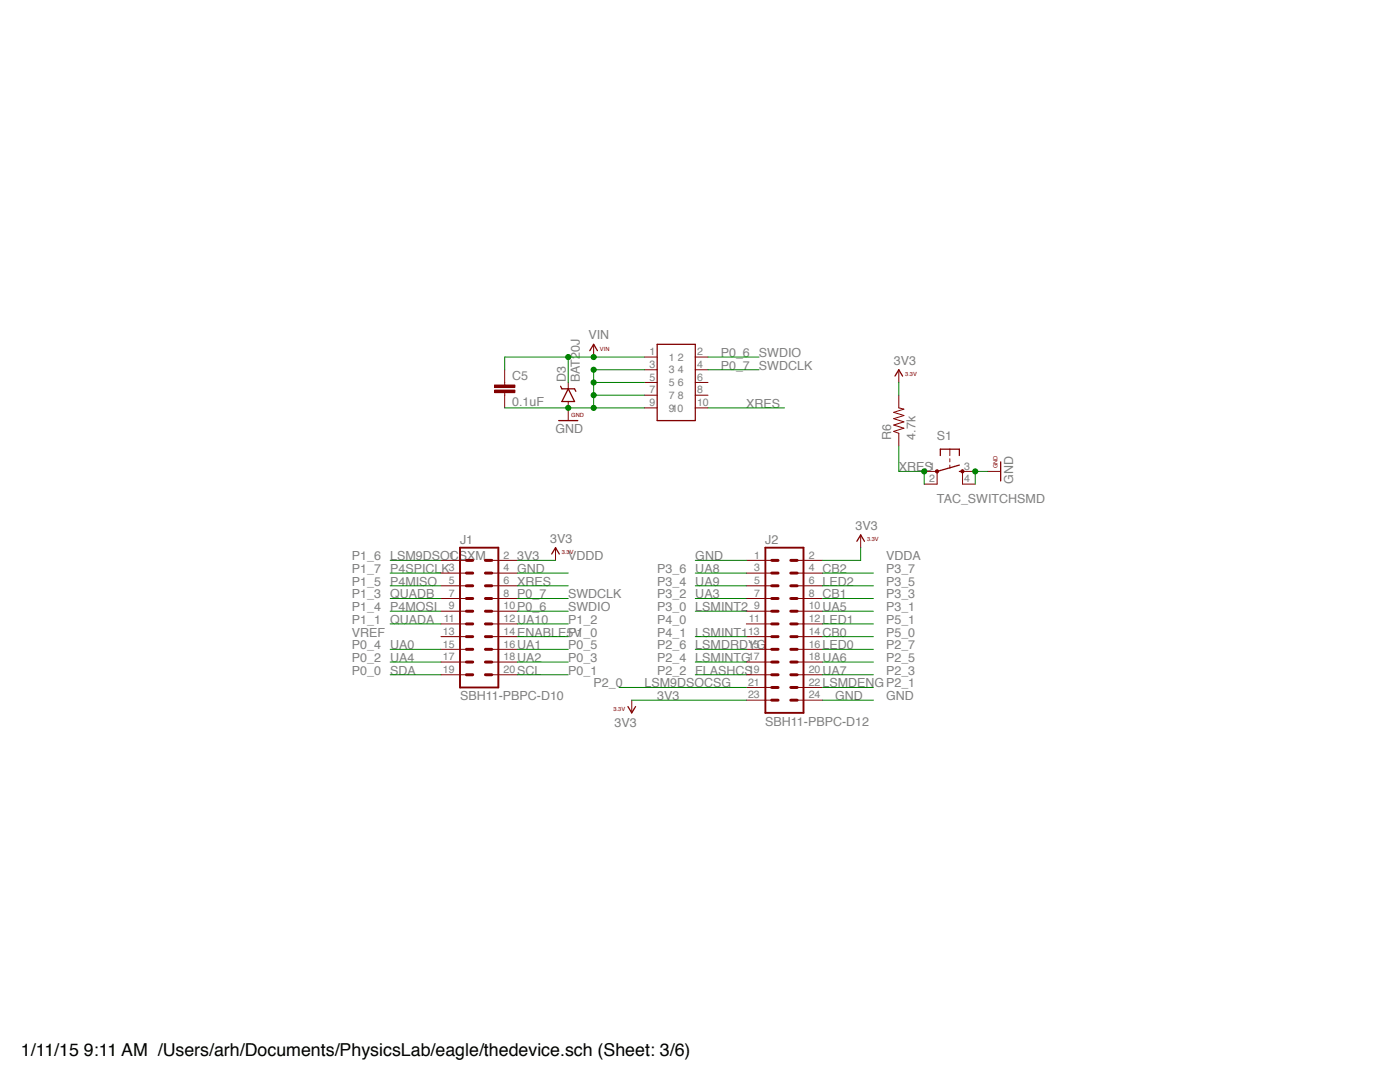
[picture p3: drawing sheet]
<svg xmlns="http://www.w3.org/2000/svg" width="279mm" height="216mm" viewBox="0 0 279 216" stroke-linecap="round" stroke-linejoin="round" font-family="sans-serif">
<path d="M91.8 109.3h7.7v27.9h-7.7zM152.7 109.3h7.7v32.9h-7.7z" fill="none" stroke="#820000" stroke-width=".38"/>
<g fill="none" stroke="#820000" stroke-width=".59">
<path d="M93.1 116.9h1.2M93.1 114.4h1.2M93.1 111.8h1.2M93.1 119.4h1.2M96.9 116.9h1.2M96.9 114.4h1.2M96.9 111.8h1.2M96.9 119.4h1.2M154 116.9h1.3M154 114.4h1.3M154 111.8h1.3M154 119.4h1.3"/>
<path d="M157.8 116.9h1.3M157.8 114.4h1.3M157.8 111.8h1.3M157.8 119.4h1.3M93.1 122h1.2M93.1 129.6h1.2M93.1 127h1.2M93.1 124.5h1.2M93.1 134.6h1.2M93.1 132.1h1.2M96.9 122h1.2M96.9 129.6h1.2"/>
<path d="M96.9 127h1.2M96.9 124.5h1.2M96.9 134.6h1.2M96.9 132.1h1.2M154 122h1.3M154 129.6h1.3M154 127h1.3M154 124.5h1.3M154 134.6h1.3M154 132.1h1.3M154 139.7h1.3M154 137.2h1.3"/>
<path d="M157.8 122h1.3M157.8 129.6h1.3M157.8 127h1.3M157.8 124.5h1.3M157.8 134.6h1.3M157.8 132.1h1.3M157.8 139.7h1.3M157.8 137.2h1.3"/>
</g>
<g fill="none" stroke="#820000" stroke-width=".2">
<path d="M100.7 76.3v.5M100.7 78.3v.6M128.6 71.2h2.6M128.6 73.8h2.6M128.6 76.3h2.6M128.6 78.9h2.6M138.8 71.2h2.5M138.8 73.8h2.5M138.8 76.3h2.5M138.8 78.9h2.5M128.6 81.4h2.6M138.8 81.4h2.5"/>
<path d="M88 111.8h5.1M88 114.4h5.1M88 116.9h5.1M88 119.4h5.1M98.1 111.8h5.2M98.1 114.4h5.2M98.1 116.9h5.2M98.1 119.4h5.2M148.9 111.8h5.1M148.9 114.4h5.1M148.9 116.9h5.1M148.9 119.4h5.1"/>
<path d="M159.1 111.8h5.1M159.1 114.4h5.1M159.1 116.9h5.1M159.1 119.4h5.1M88 122h5.1M88 124.5h5.1M88 127h5.1M88 129.6h5.1M88 132.1h5.1M88 134.6h5.1M98.1 122h5.2M98.1 124.5h5.2"/>
<path d="M98.1 127h5.2M98.1 129.6h5.2M98.1 132.1h5.2M98.1 134.6h5.2M148.9 122h5.1M148.9 124.5h5.1M148.9 127h5.1M148.9 129.6h5.1M148.9 132.1h5.1M148.9 134.6h5.1M148.9 137.2h5.1M148.9 139.7h5.1"/>
<path d="M159.1 122h5.1M159.1 124.5h5.1M159.1 127h5.1M159.1 129.6h5.1M159.1 132.1h5.1M159.1 134.6h5.1M159.1 137.2h5.1M159.1 139.7h5.1"/>
</g>
<path d="M131.2 68.7h7.6v15.2h-7.6z" fill="none" stroke="#820000" stroke-width=".25"/>
<path d="M98.7 77.8h4v.5h-4z" fill="#820000"/>
<path d="M98.7 77.8h4.1v.5h-4.1z" fill="none" stroke="#820000" stroke-width=".2"/>
<path d="M98.7 76.8h4v.5h-4z" fill="#820000"/>
<path d="M98.7 76.8h4.1v.5h-4.1zM100.7 73.8v2.5M100.7 78.9v2.5M113.4 76.3v1.3M179.4 78.9v2.5l1 .2-2 .7 2 .6-2 .6 2 .7-2 .6 2 .6-2 .7 1 .4v2.5M113.4 80.1v1.3M187 94.1v2.5M189.6 89.6v1.3M189.6 91.5v.7M189.6 92.8v.6M192.1 94.1v2.5" fill="none" stroke="#820000" stroke-width=".2"/>
<path d="M111.9 77.1l.2 .5h2.6l.2 .5M113.4 77.6l1.3 2.5h-2.6zM187.7 90.9v-1.3h3.8v1.3M191.5 94.1h.6M191.5 92.8l-4.5 1.3" fill="none" stroke="#820000" stroke-width=".25"/>
<path d="M186.8 93.8h.4v.5l-.2 .1-.2-.1z" fill-rule="evenodd" fill="#820000"/>
<path d="M186.8 93.8h.4v.5l-.2 .1-.2-.1z" fill="none" stroke="#820000" stroke-width=".2"/>
<path d="M191.8 93.8h.5v.5l-.2 .1-.3-.1z" fill-rule="evenodd" fill="#820000"/>
<path d="M118.5 68.7v2.5M179.4 73.8v2.5M113.4 81.4v2.5M184.4 94.1h2.6M184.4 96.6h2.6M191.8 93.8h.5v.5l-.2 .1-.3-.1zM192.1 94.1h2.5M192.1 96.6h2.5M197.2 94.1h2.5M110.9 109.3v2.5M171.8 106.7v2.6M126.1 139.7v2.5" fill="none" stroke="#820000" stroke-width=".2"/>
<path d="M117.7 70l.8-1.3 .7 1.3M178.6 75l.8-1.2 .7 1.2M111.5 83.9h3.8M199.7 92.2v3.8M110.1 110.5l.8-1.2 .7 1.2M171 108l.8-1.3 .7 1.3M125.3 141l.8 1.2 .7-1.2" fill="none" stroke="#820000" stroke-width=".25"/>
<path d="M100.7 81.4h17.8M103.3 114.4h10.1M138.8 116.9h10.1M138.8 114.4h10.1M138.8 111.8h10.1" fill="none" stroke="#008100" stroke-width=".2"/>
<circle cx="113.4" cy="81.4" r=".51" fill="#008100"/>
<g fill="none" stroke="#008100" stroke-width=".2">
<path d="M118.5 78.9h10.1M118.5 76.3h10.1M128.6 73.8h-10.1v7.6h10.1"/>
<circle cx="113.4" cy="81.4" r=".51"/>
</g>
<circle cx="118.5" cy="73.8" r=".51" fill="#008100"/>
<circle cx="118.5" cy="73.8" r=".51" fill="none" stroke="#008100" stroke-width=".2"/>
<circle cx="118.5" cy="76.3" r=".51" fill="#008100"/>
<circle cx="118.5" cy="76.3" r=".51" fill="none" stroke="#008100" stroke-width=".2"/>
<circle cx="118.5" cy="78.8" r=".51" fill="#008100"/>
<circle cx="118.5" cy="78.9" r=".51" fill="none" stroke="#008100" stroke-width=".2"/>
<circle cx="118.5" cy="81.4" r=".51" fill="#008100"/>
<g fill="none" stroke="#008100" stroke-width=".2">
<path d="M197.2 94.1h-2.6v2.5"/>
<circle cx="118.5" cy="81.4" r=".51"/>
</g>
<circle cx="194.6" cy="94.1" r=".51" fill="#008100"/>
<g fill="none" stroke="#008100" stroke-width=".2">
<path d="M141.3 81.4h15.3M179.4 89v5.1h5v2.5M103.3 116.9h10.1M164.2 139.7h10.1"/>
<circle cx="194.6" cy="94.1" r=".51"/>
</g>
<circle cx="184.4" cy="94.1" r=".51" fill="#008100"/>
<g fill="none" stroke="#008100" stroke-width=".2">
<path d="M113.4 71.2v5.1M128.6 71.2h-27.9v2.6M141.3 73.8h10.2M141.3 71.2h10.2M103.3 119.4h10.1M164.2 119.4h10.1M103.3 122h10.1M103.3 134.6h10.1"/>
<circle cx="184.4" cy="94.1" r=".51"/>
</g>
<circle cx="118.5" cy="71.2" r=".51" fill="#008100"/>
<circle cx="118.5" cy="71.2" r=".51" fill="none" stroke="#008100" stroke-width=".2"/>
<circle cx="113.4" cy="71.2" r=".51" fill="#008100"/>
<g fill="none" stroke="#008100" stroke-width=".2">
<path d="M179.4 76.3v2.6M77.9 119.4h10.1M77.9 114.4h10.1M77.9 116.9h10.1M77.9 111.8h10.1M103.3 111.8h7.6M138.8 119.4h10.1M164.2 114.4h10.1M164.2 116.9h10.1M171.8 109.3v2.5h-7.6M77.9 134.6h10.1M77.9 129.6h10.1"/>
<path d="M77.9 122h10.1M77.9 124.5h10.1M77.9 132.1h10.1M103.3 127h10.1M103.3 129.6h10.1M103.3 124.5h10.1M103.3 132.1h10.1M123.5 137.2h25.4M126.1 139.7h22.8M138.8 127h10.1M138.8 134.6h10.1M138.8 129.6h10.1"/>
<path d="M138.8 122h10.1M138.8 132.1h10.1M164.2 127h10.1M164.2 134.6h10.1M164.2 129.6h10.1M164.2 122h10.1M164.2 124.5h10.1M164.2 132.1h10.1M164.2 137.2h10.1"/>
<circle cx="113.4" cy="71.2" r=".51"/>
</g>
<text font-size="3.6" x="4.2" y="210.7">1/11/15 9:11 AM /Users/arh/Documents/PhysicsLab/eagle/thedevice.sch (Sheet: 3/6)</text>
<g font-size="2.5" fill="#808080">
<text x="117.4" y="67.7">VIN</text>
<text x="143.8" y="71.2">P0_6</text>
<text x="151.5" y="71.2">SWDIO</text>
<text x="102.2" y="75.9">C5</text>
<text x="112.9" y="76.3" transform="rotate(-90 112.9 76.3)">D3</text>
<text x="115.7" y="76.3" transform="rotate(-90 115.7 76.3)">BAT20J</text>
<text x="143.8" y="73.8">P0_7</text>
<text x="151.5" y="73.8">SWDCLK</text>
<text x="178.4" y="72.7">3V3</text>
<text x="102.2" y="81">0.1uF</text>
<text x="148.9" y="81.4">XRES</text>
<text x="110.8" y="86.4">GND</text>
<text x="177.9" y="87.7" transform="rotate(-90 177.9 87.7)">R6</text>
<text x="182.7" y="87.7" transform="rotate(-90 182.7 87.7)">4.7k</text>
<text x="187" y="87.7">S1</text>
<text x="179.4" y="94.1">XRES</text>
<text x="187" y="100.4">TAC_SWITCHSMD</text>
<text x="202.2" y="96.6" transform="rotate(-90 202.2 96.6)">GND</text>
<text x="170.7" y="105.7">3V3</text>
<text x="70.2" y="111.8">P1_6</text>
<text x="77.8" y="111.8">LSM9DSOCSXM</text>
<text x="91.8" y="108.5">J1</text>
<text x="103.2" y="111.8">3V3</text>
<text x="109.8" y="108.3">3V3</text>
<text x="113.4" y="111.8">VDDD</text>
<text x="138.8" y="111.8">GND</text>
<text x="152.7" y="108.5">J2</text>
<text x="176.8" y="111.8">VDDA</text>
<text x="70.2" y="114.3">P1_7</text>
<text x="70.2" y="116.9">P1_5</text>
<text x="70.2" y="119.4">P1_3</text>
<text x="77.8" y="116.9">P4MISO</text>
<text x="77.8" y="114.3">P4SPICLK</text>
<text x="77.8" y="119.4">QUADB</text>
<text x="103.2" y="114.3">GND</text>
<text x="103.2" y="116.9">XRES</text>
<text x="103.2" y="119.4">P0_7</text>
<text x="113.4" y="119.4">SWDCLK</text>
<text x="131.2" y="114.3">P3_6</text>
<text x="131.2" y="116.9">P3_4</text>
<text x="131.2" y="119.4">P3_2</text>
<text x="138.8" y="116.9">UA9</text>
<text x="138.8" y="114.3">UA8</text>
<text x="138.8" y="119.4">UA3</text>
<text x="164.1" y="119.4">CB1</text>
<text x="164.1" y="114.3">CB2</text>
<text x="164.1" y="116.9">LED2</text>
<text x="176.8" y="114.3">P3_7</text>
<text x="176.8" y="116.9">P3_5</text>
<text x="176.8" y="119.4">P3_3</text>
<text x="70.2" y="124.5">P1_1</text>
<text x="70.2" y="122">P1_4</text>
<text x="77.8" y="122">P4MOSI</text>
<text x="77.8" y="124.5">QUADA</text>
<text x="103.2" y="122">P0_6</text>
<text x="103.2" y="124.5">UA10</text>
<text x="113.4" y="122">SWDIO</text>
<text x="113.4" y="124.5">P1_2</text>
<text x="131.2" y="122">P3_0</text>
<text x="131.2" y="124.5">P4_0</text>
<text x="138.8" y="122">LSMINT2</text>
<text x="164.1" y="122">UA5</text>
<text x="164.1" y="124.5">LED1</text>
<text x="176.8" y="122">P3_1</text>
<text x="176.8" y="124.5">P5_1</text>
<text x="70.2" y="127">VREF</text>
<text x="70.2" y="129.6">P0_4</text>
<text x="77.8" y="129.6">UA0</text>
<text x="103.2" y="127">ENABLE5V</text>
<text x="103.2" y="129.6">UA1</text>
<text x="113.4" y="127">P1_0</text>
<text x="113.4" y="129.6">P0_5</text>
<text x="131.2" y="127">P4_1</text>
<text x="131.2" y="129.6">P2_6</text>
<text x="138.8" y="129.6">LSMDRDYG</text>
<text x="138.8" y="127">LSMINT1</text>
<text x="164.1" y="127">CB0</text>
<text x="164.1" y="129.6">LED0</text>
<text x="176.8" y="127">P5_0</text>
<text x="176.8" y="129.6">P2_7</text>
<text x="70.2" y="132.1">P0_2</text>
<text x="70.2" y="134.6">P0_0</text>
<text x="77.8" y="134.6">SDA</text>
<text x="77.8" y="132.1">UA4</text>
<text x="103.2" y="134.6">SCL</text>
<text x="103.2" y="132.1">UA2</text>
<text x="113.4" y="132.1">P0_3</text>
<text x="113.4" y="134.6">P0_1</text>
<text x="118.5" y="137.2">P2_0</text>
<text x="128.6" y="137.2">LSM9DSOCSG</text>
<text x="131.2" y="132.1">P2_4</text>
<text x="131.2" y="134.6">P2_2</text>
<text x="138.8" y="134.6">FLASHCS</text>
<text x="138.8" y="132.1">LSMINTG</text>
<text x="164.1" y="132.1">UA6</text>
<text x="164.1" y="134.6">UA7</text>
<text x="164.1" y="137.2">LSMDENGP2_1</text>
<text x="176.8" y="132.1">P2_5</text>
<text x="176.8" y="134.6">P2_3</text>
<text x="91.8" y="139.7">SBH11-PBPC-D10</text>
<text x="131.2" y="139.7">3V3</text>
<text x="166.7" y="139.7">GND</text>
<text x="176.8" y="139.7">GND</text>
<text x="122.7" y="145">3V3</text>
<text x="152.7" y="144.8">SBH11-PBPC-D12</text>
</g>
<g font-size="2.1" fill="#808080">
<text x="129.6" y="70.9">1</text>
<text x="133.5" y="72">1</text>
<text x="135.2" y="72">2</text>
<text x="139.1" y="70.9">2</text>
<text x="129.6" y="73.4">3</text>
<text x="129.6" y="75.9">5</text>
<text x="133.5" y="74.5">3</text>
<text x="133.5" y="77.1">5</text>
<text x="135.2" y="74.5">4</text>
<text x="135.2" y="77.1">6</text>
<text x="139.1" y="73.4">4</text>
<text x="139.1" y="75.9">6</text>
<text x="129.6" y="78.5">7</text>
<text x="129.6" y="81">9</text>
<text x="133.5" y="79.6">7</text>
<text x="133.5" y="82.1">910</text>
<text x="135.2" y="79.6">8</text>
<text x="139.1" y="78.5">8</text>
<text x="139.1" y="81">10</text>
<text x="185.5" y="93.7">1</text>
<text x="192.4" y="93.7">3</text>
<text x="185.5" y="96.2">2</text>
<text x="192.4" y="96.2">4</text>
<text x="89.6" y="111.5">1</text>
<text x="89.6" y="114">3</text>
<text x="100.5" y="111.5">2</text>
<text x="100.5" y="114">4</text>
<text x="150.5" y="111.5">1</text>
<text x="150.5" y="114">3</text>
<text x="161.4" y="111.5">2</text>
<text x="161.4" y="114">4</text>
<text x="89.6" y="116.5">5</text>
<text x="89.6" y="119.1">7</text>
<text x="100.5" y="116.5">6</text>
<text x="100.5" y="119.1">8</text>
<text x="150.5" y="116.5">5</text>
<text x="150.5" y="119.1">7</text>
<text x="161.4" y="116.5">6</text>
<text x="161.4" y="119.1">8</text>
<text x="88.5" y="124.1">11</text>
<text x="89.6" y="121.6">9</text>
<text x="100.5" y="121.6">10</text>
<text x="100.5" y="124.1">12</text>
<text x="149.5" y="124.1">11</text>
<text x="150.5" y="121.6">9</text>
<text x="161.4" y="121.6">10</text>
<text x="161.4" y="124.1">12</text>
<text x="88.4" y="126.7">13</text>
<text x="88.4" y="129.2">15</text>
<text x="88.4" y="131.8">17</text>
<text x="100.5" y="126.7">14</text>
<text x="100.5" y="129.2">16</text>
<text x="100.5" y="131.8">18</text>
<text x="149.3" y="126.7">13</text>
<text x="149.3" y="129.2">15</text>
<text x="149.3" y="131.8">17</text>
<text x="161.4" y="126.7">14</text>
<text x="161.4" y="129.2">16</text>
<text x="161.4" y="131.8">18</text>
<text x="88.4" y="134.3">19</text>
<text x="100.5" y="134.3">20</text>
<text x="149.3" y="134.3">19</text>
<text x="149.3" y="136.8">21</text>
<text x="161.4" y="134.3">20</text>
<text x="161.4" y="136.8">22</text>
<text x="149.3" y="139.4">23</text>
<text x="161.4" y="139.4">24</text>
</g>
<g font-size="1.1" fill="#820000">
<text x="119.7" y="69.9">VIN</text>
<text x="180.6" y="75">3.3V</text>
<text x="114" y="83.3">GND</text>
<text x="199.1" y="93.4" transform="rotate(-90 199.1 93.4)">GND</text>
<text x="112.1" y="110.5">3.3V</text>
<text x="173" y="108">3.3V</text>
<text x="122.4" y="141.8">3.3V</text>
</g>
</svg>
